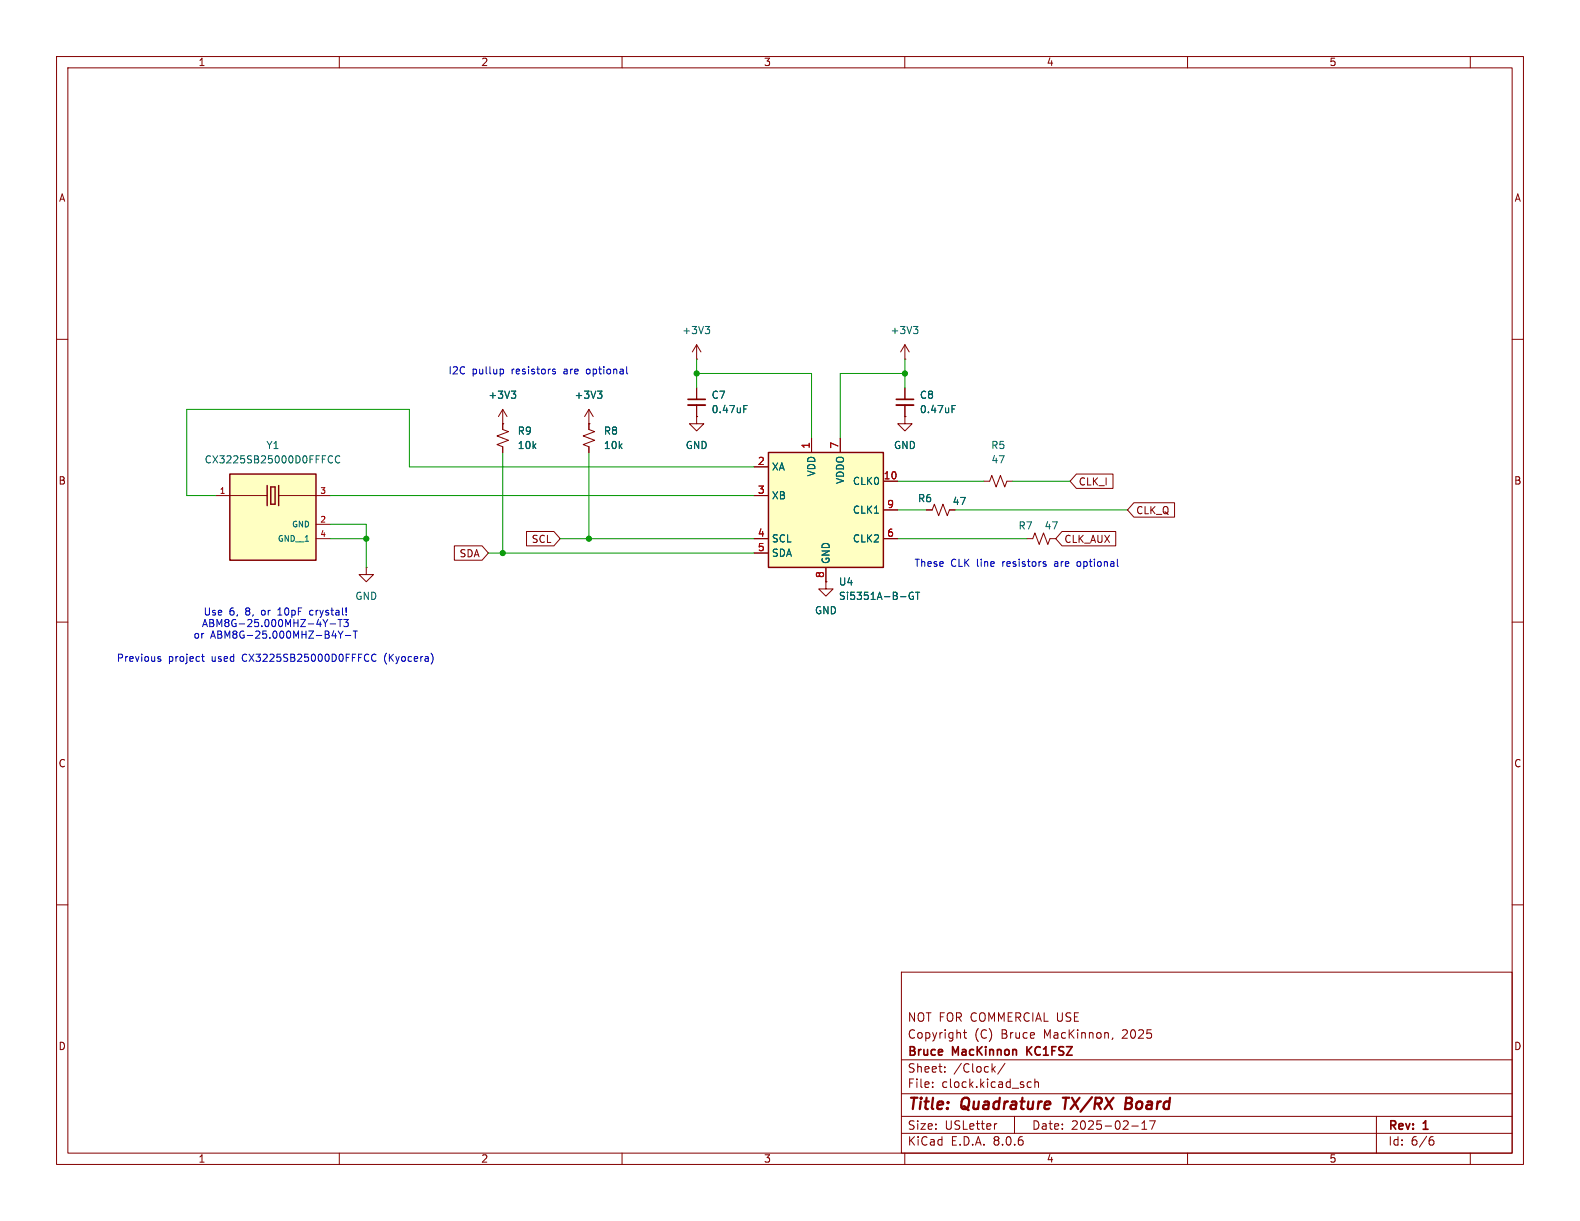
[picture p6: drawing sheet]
<svg xmlns="http://www.w3.org/2000/svg" width="279mm" height="216mm" viewBox="0 0 279 216" stroke-linecap="round" stroke-linejoin="round" font-family="sans-serif">
<g fill="none" stroke="#840000" stroke-width=".18">
<path d="M10 10h259.4v195.9h-259.4zM12 12h255.4v191.9h-255.4zM60 10v2M110 10v2M160 10v2M210 10v2M260 10v2M10 60h2M267.4 60h2M88.9 74.9v1l1 .4-2 .8 2 .8-2 .7 1 .4v1M10 110h2M64.8 100.3v1.3h1.2l-1.2 1.3-1.3-1.3h1.3"/>
<path d="M64.8 100.3h.1M267.4 110h2M10 160h2M267.4 160h2M159.4 171.9h108v32h-108zM159.4 197.4h108M159.4 193.4h108M159.4 187.4h108M164.9 192.1v.2M164.9 191.4v.1M167.1 189.4v.2M167.1 188.7v.1"/>
<path d="M170.4 182.6h.5M170.6 182.1v1.3l.3 .2M175.6 189l.4 .6M176 188.6l-.6 .6M176.3 198.7l-.3 .1M177.7 188l-1.3 1.9M179.4 197.4v3M181.6 192l.3 .3 .5-.1M182.4 191.4l-.5-.1-.3 .3M183 191.4l.2-.1 .4 .1v.9M183 190.8v1.5M196.8 183.5l-.2 .3"/>
<path d="M200.1 199.1h1.2M201.9 199.7h.9M201.9 198.6l.5-.4v1.5M203.3 198.2h1l-.7 1.5M243.4 197.4v6.5M60 203.9v2M110 203.9v2M159.4 200.4h108M160 203.9v2M210 203.9v2M253 201.6h.3l.3 .2-.1 .5-.5 .2M253.4 201l-.4 .1"/>
<path d="M260 203.9v2"/>
</g>
<path d="M187.9 194.1h1.2M188.5 194.1l-.2 2M199.1 195.1h.6M199.7 195.1l.3 .1M199.9 194.1h-.7l-.3 2 1-.1M199.9 195l-.2 .1" fill="none" stroke="#840000" stroke-width=".4"/>
<path d="M181.6 185.1v1.5M182.5 185.1l-.9 .8" fill="none" stroke="#840000" stroke-width=".3"/>
<path d="M40.6 83.8h15.3v15.3h-15.3z" fill="#ffffc2"/>
<path d="M40.6 83.8h15.3v15.3h-15.3zM47.2 85.9v3.5M47.9 86.1h.7v3.1h-.7zM49.3 85.9v3.5" fill="none" stroke="#840000" stroke-width=".25"/>
<g fill="none" stroke="#840000" stroke-width=".18">
<path d="M88.9 74.9h.1M88.9 72.4l-.8 1.3M88.9 72.4v2.5M88.9 72.4l.8 1.3M104.1 74.9h.1M104.1 72.4v3.5l1.1 .4-2.1 .8 2.1 .8-2.1 .7 1 .4v1M104.1 72.4l-.7 1.3M104.1 72.4l.8 1.3M123.2 73.7v1.2h1.3l-1.3 1.3-1.3-1.3h1.3M123.2 73.7h.1M123.2 63.5h.1M123.2 61l-.8 1.2"/>
<path d="M123.2 61v2.5M123.2 68.6v2M123.2 71.6v2.1M123.2 61l.8 1.2M160 63.5h.1M160 73.7v1.2h1.3l-1.3 1.3-1.3-1.3h1.3M160 73.7h.1M160 61l-.7 1.2M160 61v2.5M160 68.6v2M160 71.6v2.1M160 61l.8 1.2"/>
<path d="M38.1 87.6h9.1M49.3 87.6h9.1M55.9 92.7h2.5M55.9 95.3h2.5M163.8 90.2h1l.4-1 .8 2 .8-2 .7 2 .4-1h1M174 85.1h1l.4-1 .7 2 .8-2 .8 2 .4-1h1M181.6 95.3h1l.4-1.1 .8 2.1 .7-2.1 .8 2.1 .4-1h1"/>
</g>
<g fill="none" stroke="#006464" stroke-width=".18">
<path d="M124.7 57.7h.8l-.4 .5M125.2 58.2l.3 .3v.3l-.3 .2M161.5 57.7h.8l-.4 .5M162.1 58.2l.2 .3v.3l-.2 .2M90.4 69.2h.8l-.4 .4M91 69.6l.2 .3v.3l-.2 .2M105.7 69.2h.7l-.4 .4M106.2 69.6l.2 .3v.3l-.2 .2M131.5 72.3h.4M131.5 71.7h.6M168.4 72.3h.4M168.4 71.7h.6"/>
<path d="M58.3 80.7l.3-.1 .2 .1M58.8 81.7l-.2 .2-.3-.1M60.1 80.7a.6 .6 0 0 0-.9 .4 .6 .6 0 0 0 .6 .8l.3-.2"/>
</g>
<path d="M121.7 71.6h3M158.5 71.6h3" fill="none" stroke="#840000" stroke-width=".33"/>
<path d="M121.7 70.6h3M158.5 70.6h3" fill="none" stroke="#840000" stroke-width=".3"/>
<path d="M135.9 80h20.3v20.3h-20.3z" fill="#ffffc2"/>
<path d="M135.9 80h20.3v20.3h-20.3z" fill="none" stroke="#840000" stroke-width=".25"/>
<g fill="none" stroke="#840000" stroke-width=".18">
<path d="M88.9 74.9h.1M88.9 74.9v1M88.9 79v1M104.1 74.9h.1M104.1 74.9v1M104.1 79v1M123.2 73.7h.1M123.2 68.6v2M123.2 71.6v2.1M143.5 77.5v2.5M148.6 77.5v2.5M160 73.7h.1"/>
<path d="M160 68.6v2M160 71.6v2.1M80.3 96.5h4.9l1.2 1.3-1.2 1.3h-4.9zM93.1 94h4.8l1.2 1.3-1.2 1.2h-4.8zM133.3 82.6h2.6M133.3 87.6h2.6M133.3 95.3h2.6M133.3 97.8h2.6M156.2 85.1h2.5M156.2 95.3h2.5M156.2 90.2h2.5M163.8 90.2h1"/>
<path d="M167.9 90.2h1M187.8 94h9.5v2.5h-9.5l-1.1-1.2zM190.3 83.8h6.5v2.6h-6.5l-1.1-1.3zM200.5 88.9h7.2v2.5h-7.2l-1.1-1.2zM146 102.9v1.2h1.3l-1.3 1.3-1.2-1.3h1.2M146 102.9h.1M146 100.3v2.6"/>
</g>
<path d="M90.4 69.2h.8l-.4 .4M91 69.6l.2 .3v.3l-.2 .2M105.7 69.2h.7l-.4 .4M106.2 69.6l.2 .3v.3l-.2 .2M131.5 72.3h.4M131.5 71.7h.6M168.4 72.3h.4M168.4 71.7h.6M161.5 104.8a.59 .59 0 0 0-.8 .6 .59 .59 0 0 0 .8 .5v-.5h-.2M161.9 104.7h.7M162.3 104.7v1.3" fill="none" stroke="#006464" stroke-width=".18"/>
<g fill="none" stroke="#0000c2" stroke-width=".18">
<path d="M88.6 65.3h.3l.2 .2-.1 .5-.4 .1M97.8 65.3h.4M97.8 65.6l.4 .2v.1l-.1 .2h-.4M110.8 65.9l.2 .2M184.6 99.7l.3 .1 .1 .2-.2 .2h-.2M184.6 99.3l.3 .1M190.6 99.4l-.2 .1 .2 .6M28 116.5l.4 .1v.2l-.1 .1h-.4M28 116.2h.4M35.6 116.1h.5M35.8 115.7v1.1l.3 .1M49.1 108.8h.8"/>
<path d="M49.3 107.8l-.2 .1M55 107.9l-.2 .3v.3l.2 .3M58 109.5l-.5 .7M58.4 110.3h1M58.7 112.4h.8M59.8 111.6l.4 .6M60.1 109.5v1.3M60.2 112.2v.7M60.7 111.6l-.5 .6M60.8 109.5h.8l-.4 .5M61.1 112.4h.9M61.3 110l.3 .3-.1 .4-.2 .1-.5-.1"/>
<path d="M62.5 111.6h.7M62.8 111.6v1.3M66.5 115.8a.6 .6 0 0 0-.8 .4 .6 .6 0 0 0 .5 .7l.3-.1M76.5 116v.9"/>
</g>
<g fill="none" stroke="#009600" stroke-width=".18">
<path d="M123.2 66h20.3v11.5M123.2 63.5v5.1M160 63.5v5.1M160 66h-11.4v11.5M58.4 87.6h74.9M58.4 95.3h6.4M58.4 92.7h6.4v7.6M86.4 97.8h46.9M88.9 80v17.8M99.1 95.3h34.2M104.1 80v15.3M133.3 82.6h-60.9v-10.2h-39.4v15.2h5.1"/>
<path d="M158.7 85.1h15.3M158.7 90.2h5.1M158.7 95.3h22.9M168.9 90.2h30.5M179.1 85.1h10.1"/>
</g>
<g fill="#009600" stroke="#009600" stroke-width=".18">
<circle cx="64.8" cy="95.3" r=".46"/>
<circle cx="88.9" cy="97.8" r=".46"/>
<circle cx="104.1" cy="95.3" r=".46"/>
<circle cx="160" cy="66" r=".46"/>
<circle cx="123.2" cy="66" r=".46"/>
</g>
<g font-size="2.8" fill="#840000">
<text x="160.4" y="196.8">Title:</text>
<text x="170.1" y="196.8">Quadrature</text>
<text x="188.9" y="196.8">TX/RX</text>
<text x="200.6" y="196.8">Board</text>
</g>
<g font-size="2.1" fill="#840000">
<text x="160.4" y="183.9">Copyright</text>
<text x="160.4" y="180.9">NOT FOR COMMERCIAL USE</text>
<text x="172.3" y="183.9">(C)</text>
<text x="177.1" y="183.9">Bruce</text>
<text x="184.7" y="183.9">MacKinnon,</text>
<text x="198.7" y="183.9">2025</text>
<text x="160.4" y="189.9">Sheet:</text>
<text x="160.4" y="187.1">Bruce</text>
<text x="168.5" y="187.1">MacKinnon</text>
<text x="168.6" y="189.9">/Clock/</text>
<text x="182.2" y="187.1">KC1FSZ</text>
<text x="160.4" y="192.6">File:</text>
<text x="166.5" y="192.6">clock.kicad_sch</text>
<text x="160.4" y="202.8">KiCad</text>
<text x="160.4" y="200">Size:</text>
<text x="167.1" y="200">USLetter</text>
<text x="168.1" y="202.8">E.D.A.</text>
<text x="175.7" y="202.8">8.0.6</text>
<text x="182.4" y="200">Date:</text>
<text x="189.4" y="200">2025-02-17</text>
<text x="245.4" y="200.2">Rev:</text>
<text x="245.4" y="202.8">Id:</text>
<text x="249.5" y="202.8">6/6</text>
<text x="251.8" y="200.2">1</text>
</g>
<g font-size="1.8" fill="#840000">
<text x="35" y="11.9">1</text>
<text x="85" y="11.9">2</text>
<text x="135" y="11.9">3</text>
<text x="185" y="11.9">4</text>
<text x="235" y="11.9">5</text>
<text x="10.3" y="35.9">A</text>
<text x="267.7" y="35.9">A</text>
<text x="10.3" y="85.9">B</text>
<text x="190.7" y="86">CLK_I</text>
<text x="267.7" y="85.9">B</text>
<text x="200.8" y="91.1">CLK_Q</text>
<text x="81.2" y="98.7">SDA</text>
<text x="93.9" y="96.2">SCL</text>
<text x="188.1" y="96.2">CLK_AUX</text>
<text x="10.3" y="135.9">C</text>
<text x="267.7" y="135.9">C</text>
<text x="10.3" y="185.9">D</text>
<text x="267.7" y="185.9">D</text>
<text x="35" y="205.8">1</text>
<text x="85" y="205.8">2</text>
<text x="135" y="205.8">3</text>
<text x="185" y="205.8">4</text>
<text x="235" y="205.8">5</text>
</g>
<g font-size="1.8" fill="#006464">
<text x="120.5" y="59.3">+3V3</text>
<text x="157.4" y="59.3">+3V3</text>
<text x="86.3" y="70.7">+3V3</text>
<text x="101.5" y="70.7">+3V3</text>
<text x="125.7" y="70.7">C7</text>
<text x="162.6" y="70.7">C8</text>
<text x="91.4" y="77.1">R9</text>
<text x="106.7" y="77.1">R8</text>
<text x="125.7" y="73.3">0.47uF</text>
<text x="162.6" y="73.3">0.47uF</text>
<text x="36.1" y="82.1">CX3225SB25000D0FFFCC</text>
<text x="47" y="79.6">Y1</text>
<text x="91.4" y="79.6">10k</text>
<text x="106.7" y="79.6">10k</text>
<text x="121.2" y="79.6">GND</text>
<text x="136.4" y="83.4">XA</text>
<text x="158" y="79.6">GND</text>
<text x="175.2" y="79.6">R5</text>
<text x="175.2" y="82.1">47</text>
<text x="136.4" y="88.5">XB</text>
<text x="144.4" y="84.3" transform="rotate(-90 144.4 84.3)">VDD</text>
<text x="149.5" y="85.7" transform="rotate(-90 149.5 85.7)">VDDO</text>
<text x="150.7" y="86">CLK0</text>
<text x="162.2" y="89">R6</text>
<text x="168.4" y="89.5">47</text>
<text x="150.7" y="91">CLK1</text>
<text x="180" y="93.8">R7</text>
<text x="184.6" y="93.8">47</text>
<text x="136.4" y="96.1">SCL</text>
<text x="136.4" y="98.7">SDA</text>
<text x="146.9" y="99.8" transform="rotate(-90 146.9 99.8)">GND</text>
<text x="150.7" y="96.1">CLK2</text>
<text x="62.7" y="106.3">GND</text>
<text x="148.3" y="103.7">U4</text>
<text x="148.3" y="106.3">Si5351A-B-GT</text>
<text x="144" y="108.8">GND</text>
</g>
<g font-size="1.8" fill="#0000c2">
<text x="79.2" y="66.4">I2C</text>
<text x="83.5" y="66.4">pullup</text>
<text x="90.6" y="66.4">resistors</text>
<text x="100" y="66.4">are</text>
<text x="104.2" y="66.4">optional</text>
<text x="161.6" y="100.4">These</text>
<text x="168.1" y="100.4">CLK</text>
<text x="172.8" y="100.4">line</text>
<text x="177.5" y="100.4">resistors</text>
<text x="186.9" y="100.4">are</text>
<text x="191.1" y="100.4">optional</text>
<text x="34.1" y="113.1">or</text>
<text x="35.6" y="111.1">ABM8G-25.000MHZ-4Y-T3</text>
<text x="35.9" y="109">Use</text>
<text x="37.2" y="113.1">ABM8G-25.000MHZ-B4Y-T</text>
<text x="40.5" y="109">6,</text>
<text x="43.5" y="109">8,</text>
<text x="46.5" y="109">or</text>
<text x="49.6" y="109">10pF</text>
<text x="55.4" y="109">crystal!</text>
<text x="20.5" y="117.2">Previous</text>
<text x="29.8" y="117.2">project</text>
<text x="37.5" y="117.2">used</text>
<text x="43.1" y="117.2">CX3225SB25000D0FFFCC</text>
<text x="68.4" y="117.2">(Kyocera)</text>
</g>
<g font-size="1.8" fill="#a90000">
<text x="133.9" y="82.3">2</text>
<text x="143.3" y="79.4" transform="rotate(-90 143.3 79.4)">1</text>
<text x="148.3" y="79.4" transform="rotate(-90 148.3 79.4)">7</text>
<text x="133.9" y="87.4">3</text>
<text x="156.2" y="84.8">10</text>
<text x="156.8" y="89.9">9</text>
<text x="133.9" y="95">4</text>
<text x="156.8" y="95">6</text>
<text x="133.9" y="97.5">5</text>
<text x="145.8" y="102.3" transform="rotate(-90 145.8 102.3)">8</text>
</g>
<g font-size="1.4" fill="#a90000">
<text x="38.8" y="87.4">1</text>
<text x="56.5" y="87.4">3</text>
<text x="56.5" y="92.5">2</text>
<text x="56.5" y="95">4</text>
</g>
<g font-size="1.4" fill="#006464">
<text x="49" y="96">GND__1</text>
<text x="51.5" y="93.4">GND</text>
</g>
</svg>
